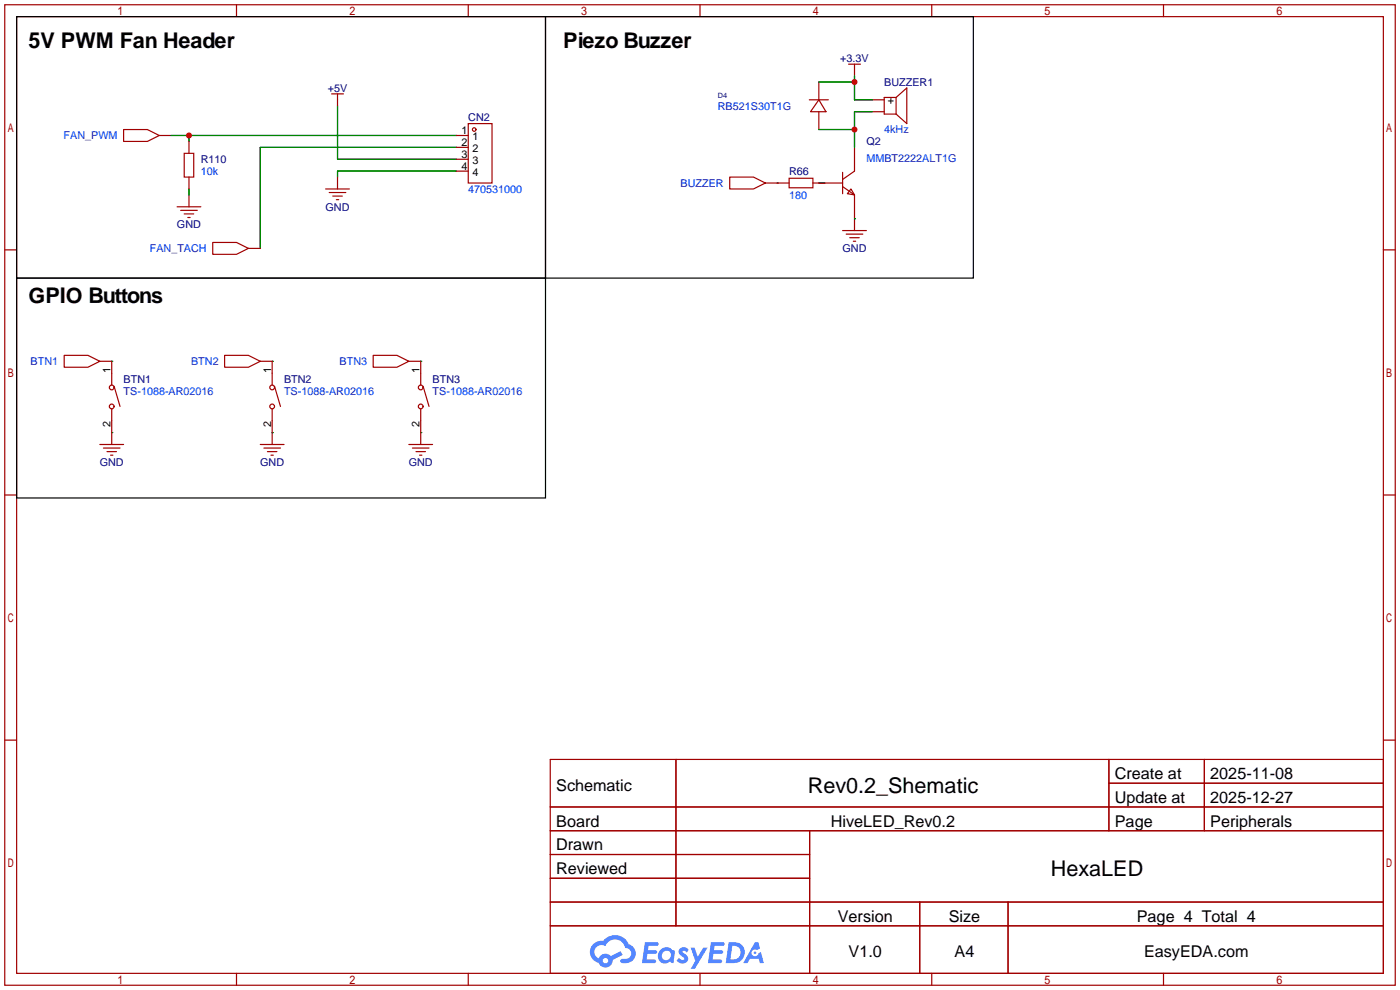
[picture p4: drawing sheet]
<svg xmlns="http://www.w3.org/2000/svg" width="299mm" height="212mm" viewBox="0 0 299 212" stroke-linecap="round" stroke-linejoin="round" font-family="sans-serif">
<g fill="none" stroke="#a10000" stroke-width=".25">
<path d="M1 1h297.2v209.6h-297.2zM3.6 3.6h292.1v204.4h-292.1zM50.5 1v2.6M100.1 1v2.6M149.6 1v2.6M199.1 1v2.6M248.7 1v2.6M1 53.4h2.6M295.7 53.4h2.5M1 105.8h2.6M295.7 105.8h2.5M1 158.2h2.6"/>
<path d="M295.7 158.2h2.5M117.6 162.3h178.1v45.7h-178.1zM117.6 172.5h178.1M117.6 177.5h178.1M144.5 162.3v35.6M173 177.5v30.5M237 162.3v15.2M237 167.4h58.7M257.4 162.3v15.2M117.6 182.6h55.4M117.6 192.8h178.1M117.6 187.7h55.4"/>
<path d="M117.6 197.9h178.1M196.6 192.8v15.2M215.4 192.8v15.2M50.5 208v2.6M100.1 208v2.6M149.6 208v2.6M199.1 208v2.6M248.7 208v2.6"/>
</g>
<g fill="#5487ff">
<path d="M145.3 202.7a1.3 1.3 0 0 1 1.9 .3l-.4 .6a.54 .54 0 0 0-.9-.2l.1 .2a1.34 1.34 0 0 1 .9 1.8 1.47 1.47 0 0 1-2.3-.1l.5-.6 .8 .5a.31 .31 0 0 0 .4-.3 .31 .31 0 0 0-.3-.4 1.12 1.12 0 0 1-.7-1.8z"/>
<path d="M147.6 202.5h.9l.6 2 1.2-2h.9l-2.7 4.6h-.9l1-1.7z"/>
<path d="M137.8 201.4h1.7a1.31 1.31 0 0 1 1.2 .2 .4 .4 0 0 1-.3 .5l-1.8 .1-.1 .9h1.6a.4 .4 0 0 1 .4 .4 .4 .4 0 0 1-.5 .4h-1.6l-.2 1.2h1.4a.46 .46 0 0 1 .5 0 .46 .46 0 0 1 .1 .5l-.4 .2h-2.6z"/>
<path d="M151.9 201.4h1.7a1.32 1.32 0 0 1 1.2 .2 .39 .39 0 0 1-.3 .5l-1.8 .1-.1 .9h1.6a.4 .4 0 0 1 .4 .4 .4 .4 0 0 1-.4 .4h-1.7l-.2 1.2h1.4a.46 .46 0 0 1 .5 0 .46 .46 0 0 1 .1 .5l-.4 .2h-2.6z"/>
<path d="M161.3 201.4h.8l.3 1.3-.6 .4a.75 .75 0 0 0-1.1 .3 .75 .75 0 0 0 .5 1 .75 .75 0 0 0 .9-.7l.5-.2 .6 2.3h-.8l-.3-.9h-1.8l-.5 .9h-1z"/>
<path d="M155.7 201.4l-.6 4.4h1.5a2.27 2.27 0 0 0 2.6-2.2 2.27 2.27 0 0 0-2.7-2.2zM156.5 202.1a1.5 1.5 0 0 1 1.8 1.6 1.5 1.5 0 0 1-1.9 1.4h-.3z"/>
<path d="M141.2 203a1.6 1.6 0 0 0-.3 2.3 1.6 1.6 0 0 0 2.3 .2l.7 .3 .3-2.4-.1-.3-.5-.1a1.58 1.58 0 0 0-2.4 0zM141.8 203.5a.98 .98 0 0 1 1.6 .4 .98 .98 0 0 1-1.1 1.3 .94 .94 0 0 1-.9-.7 .94 .94 0 0 1 .4-1z"/>
<path d="M126.8 201.8a2.37 2.37 0 0 0 1.1 4 1.54 1.54 0 0 0 1.8 1 1.54 1.54 0 0 0 1.2-1.6l2.2-1.1-.5-.8-2 1a1.57 1.57 0 0 0-2.7 .5 1.5 1.5 0 0 1-.7-2.1 1.5 1.5 0 0 1 2.2-.5 2.23 2.23 0 0 1 2.3-1.4 2.23 2.23 0 0 1 2 1.8 1.16 1.16 0 0 1 1.2 1.1 1.16 1.16 0 0 1-1.1 1.2h-.7a.47 .47 0 0 0-.5 .4 .47 .47 0 0 0 .4 .5 2.17 2.17 0 0 0 2.5-.9 2.17 2.17 0 0 0-.3-2.7l-.8-.4a3.2 3.2 0 0 0-5.5-.7l-1.1 .1zM128.8 205.3a.6 .6 0 0 1 1.2 0 .6 .6 0 0 1-1.2 0z"/>
<circle cx="161.4" cy="203.6" r=".28"/>
</g>
<g fill="none" stroke="#a10000" stroke-width=".25">
<path d="M175 17.5v3.8M181.4 13.7h2.5M182.6 13.7v2.6M26.4 27.7h5.1l2.5 1.3-2.5 1.2h-5.1zM34 29h2.6M39.4 32.8h2v5h-2zM40.4 30.2v2.6M40.4 37.8v2.6M70.9 20.1h2.5M72.1 20.1v2.5M72.1 37.8v2.6M97.5 29h2.6"/>
<path d="M97.5 31.5h2.6M97.5 34h2.6M97.5 36.6h2.6M100.1 26.4h5.1v12.7h-5.1zM156 37.8h5l2.6 1.3-2.6 1.3h-5zM163.6 39.1h5.1M168.7 38.1h5v2h-5zM173 21.3h4M173.7 39.1h6.4M175 21.3l1.5 2.6h-3.3zM175 23.9v3.8M180.1 39.9l2.5 1.8"/>
<path d="M180.1 36.8v4.6M182.6 31.5v5.1l-2.5 1.8M186.4 21.3h2.6M186.4 23.9h2.6M191.5 20.8l2.3-2v7.6l-2.3-2M191.5 20.8v3.6M191.5 20.8h-2.5v3.6h2.5M37.8 44.2h5.1M38.6 45h3.6M39.4 45.7h2M40.1 46.5h.5M40.4 41.7v2.5"/>
<path d="M45.5 51.8h5l2.6 1.3-2.6 1.3h-5zM53.1 53.1h2.5M69.6 40.4h5.1M70.4 41.1h3.5M71.1 41.9h2.1M71.9 42.7h.5M180.1 49.3h5.1M180.8 50h3.6M181.6 50.8h2M181.9 40.4l.7 1.3-1.5-.3zM182.4 51.6h.5M182.6 41.7v7.6"/>
<path d="M13.7 75.9h5.1l2.5 1.3-2.5 1.3h-5.1zM21.3 77.2h2.6v5.1M48 75.9h5.1l2.5 1.3-2.5 1.3h-5.1zM55.6 77.2h2.6v5.1M79.8 75.9h5l2.6 1.3-2.6 1.3h-5zM87.4 77.2h2.5v5.1M21.3 95h5.1M22.1 95.8h3.6M22.9 96.5h2M23.6 97.3h.5M23.9 87.4v7.6M24.4 82.5l1.3 4.4"/>
<path d="M55.6 95h5.1M56.4 95.8h3.5M57.1 96.5h2.1M57.9 97.3h.5M58.2 87.4v7.6M58.7 82.5l1.2 4.4M87.4 95h5.1M88.1 95.8h3.6M88.9 96.5h2M89.7 97.3h.5M89.9 87.4v7.6M90.4 82.5l1.3 4.4"/>
<circle cx="101.3" cy="27.7" r=".38"/>
<circle cx="23.9" cy="86.9" r=".51"/>
<circle cx="23.9" cy="82.8" r=".51"/>
<circle cx="58.2" cy="82.8" r=".51"/>
<circle cx="58.2" cy="86.9" r=".51"/>
<circle cx="89.9" cy="86.9" r=".51"/>
<circle cx="89.9" cy="82.8" r=".51"/>
</g>
<g fill="none" stroke="#008700" stroke-width=".25">
<path d="M175 17.5h7.6M182.6 16.3v5h3.8M36.6 29h60.9M40.4 29v1.2M72.1 22.6v11.4h25.4M97.5 31.5h-41.9v21.6M97.5 36.6h-25.4v1.2M166.1 39.1h.1M175 39.1h1.3M175 27.7h7.6M186.4 23.9h-3.8v7.6M40.4 40.4v1.3"/>
<path d="M182.6 46.7h.1M23.9 77.2h.1M58.2 77.2h.1M89.9 77.2h.1M23.9 92.5h.1M58.2 92.5h.1M89.9 92.5h.1"/>
</g>
<path d="M3.6 3.6h113v55.8h-113zM116.6 3.6h91.4v55.8h-91.4zM3.6 59.4h113v47h-113z" fill="none" stroke="#000" stroke-width=".25"/>
<g fill="#c00">
<circle cx="182.6" cy="17.5" r=".63"/>
<circle cx="182.6" cy="27.7" r=".63"/>
<circle cx="40.4" cy="29" r=".63"/>
</g>
<g font-size="4.6">
<text x="6.1" y="10.3">5V PWM Fan Header</text>
<text x="120.4" y="10.3">Piezo Buzzer</text>
<text x="6.1" y="64.9">GPIO Buttons</text>
<text x="172.6" y="169.4">Rev0.2_Shematic</text>
<text x="224.6" y="187.2">HexaLED</text>
</g>
<g font-size="3.5">
<text x="238.3" y="166.5">Create at</text>
<text x="258.7" y="166.5">2025-11-08</text>
<text x="118.9" y="169.1">Schematic</text>
<text x="238.3" y="171.6">Update at</text>
<text x="258.7" y="171.6">2025-12-27</text>
<text x="118.9" y="176.7">Board</text>
<text x="177.6" y="176.7">HiveLED_Rev0.2</text>
<text x="238.3" y="176.7">Page</text>
<text x="258.7" y="176.7">Peripherals</text>
<text x="118.9" y="181.8">Drawn</text>
<text x="118.9" y="186.8">Reviewed</text>
<text x="179.1" y="197">Version</text>
<text x="202.8" y="197">Size</text>
<text x="243" y="197">Page 4 Total 4</text>
<text x="181.4" y="204.6">V1.0</text>
<text x="204" y="204.6">A4</text>
<text x="244.5" y="204.6">EasyEDA.com</text>
</g>
<g font-size="2.3" fill="#000080">
<text x="179.6" y="13.3">+3.3V</text>
<text x="70.1" y="19.6">+5V</text>
<text x="189" y="18.3">BUZZER1</text>
<text x="100.1" y="26">CN2</text>
<text x="42.9" y="34.8">R110</text>
<text x="185.2" y="31">Q2</text>
<text x="168.7" y="37.4">R66</text>
<text x="69.6" y="45">GND</text>
<text x="37.8" y="48.8">GND</text>
<text x="180.1" y="53.9">GND</text>
<text x="26.4" y="81.8">BTN1</text>
<text x="60.7" y="81.8">BTN2</text>
<text x="92.5" y="81.8">BTN3</text>
<text x="21.3" y="99.6">GND</text>
<text x="55.6" y="99.6">GND</text>
<text x="87.4" y="99.6">GND</text>
</g>
<g font-size="2.3" fill="#00f">
<text x="153.4" y="23.4">RB521S30T1G</text>
<text x="13.6" y="29.8">FAN_PWM</text>
<text x="189" y="28.5">4kHz</text>
<text x="185.2" y="34.6">MMBT2222ALT1G</text>
<text x="42.9" y="37.4">10k</text>
<text x="100.1" y="41.2">470531000</text>
<text x="145.5" y="39.9">BUZZER</text>
<text x="168.7" y="42.5">180</text>
<text x="32" y="53.9">FAN_TACH</text>
<text x="6.5" y="78">BTN1</text>
<text x="40.8" y="78">BTN2</text>
<text x="72.6" y="78">BTN3</text>
<text x="26.4" y="84.4">TS-1088-AR02016</text>
<text x="60.7" y="84.4">TS-1088-AR02016</text>
<text x="92.5" y="84.4">TS-1088-AR02016</text>
</g>
<g font-size="2.3">
<text x="189.7" y="22.1">+</text>
<text x="98.7" y="28.7">1</text>
<text x="101" y="30">1</text>
<text x="98.7" y="31.3">2</text>
<text x="98.7" y="33.8">3</text>
<text x="101" y="32.5">2</text>
<text x="101" y="35.1">3</text>
<text x="98.7" y="36.3">4</text>
<text x="101" y="37.6">4</text>
<text x="23.6" y="79.8" transform="rotate(-90 23.6 79.8)">1</text>
<text x="57.9" y="79.8" transform="rotate(-90 57.9 79.8)">1</text>
<text x="89.7" y="79.8" transform="rotate(-90 89.7 79.8)">1</text>
<text x="23.6" y="91.2" transform="rotate(-90 23.6 91.2)">2</text>
<text x="57.9" y="91.2" transform="rotate(-90 57.9 91.2)">2</text>
<text x="89.7" y="91.2" transform="rotate(-90 89.7 91.2)">2</text>
</g>
<text font-size="1.6" fill="#000080" x="153.4" y="21">D4</text>
</svg>
